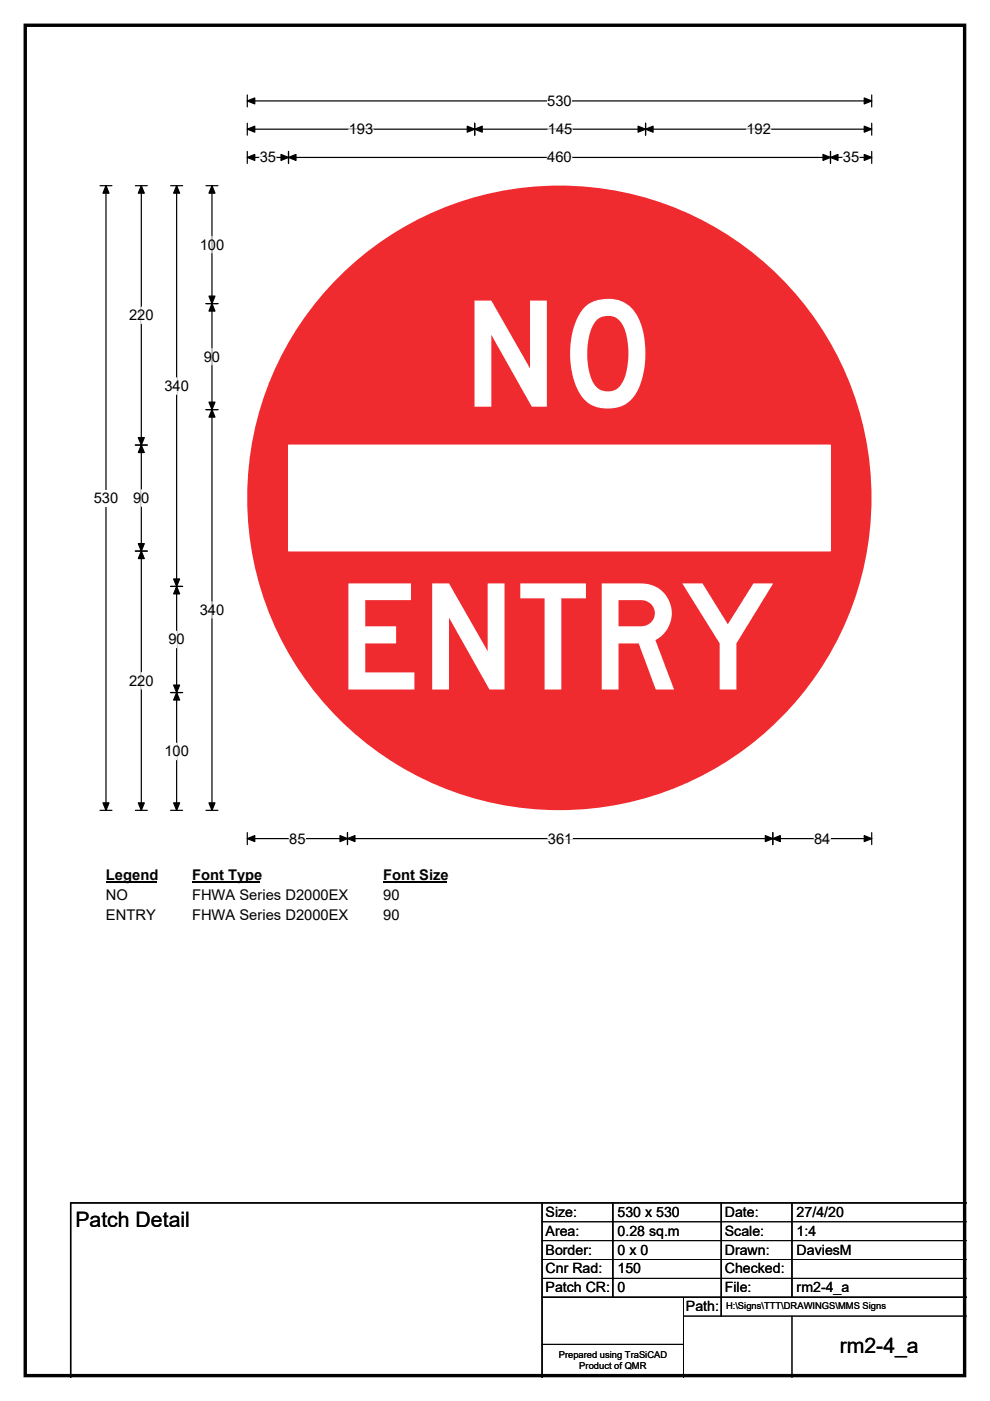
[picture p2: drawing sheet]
<svg xmlns="http://www.w3.org/2000/svg" width="210mm" height="297mm" viewBox="0 0 210 297" stroke-linecap="round" stroke-linejoin="round" font-family="sans-serif">
<path d="M5.4 5.4h199.2v286.3h-199.2z" fill="none" stroke="#000" stroke-width=".72"/>
<path d="M52.5 21.4h132.4M52.5 20.1v2.6M184.9 20.1v2.6" fill="none" stroke="#000" stroke-width=".25"/>
<path d="M52.5 21.4l1.5-.6v1.2zM183.3 20.8l1.6 .6-1.6 .6z" fill="#000" stroke="#000" stroke-width=".25"/>
<path d="M116.1 19.7h5.2v3.5h-5.2z" fill="#fff"/>
<g fill="none" stroke="#000" stroke-width=".25">
<path d="M21.2 39.4h2.5M22.5 39.4v132.4M52.5 27.4h132.4M52.5 26.1v2.6M52.5 32.1v2.5M52.5 33.4h132.4M61.2 32.1v2.5M100.7 26.1v2.6M136.9 26.1v2.6M176.1 32.1v2.5M184.9 26.1v2.6M184.9 32.1v2.5"/>
<path d="M21.2 171.8h2.5M52.5 176.5v2.6M52.5 177.8h132.4M73.7 176.5v2.6M163.9 176.5v2.6M184.9 176.5v2.6"/>
</g>
<g fill="#000" stroke="#000" stroke-width=".25">
<path d="M22.5 39.4l.6 1.6h-1.3zM52.5 27.4l1.5-.6v1.2zM52.5 33.4l1.5-.7v1.3zM61.2 33.4l1.6-.7v1.3zM59.6 32.7l1.6 .7-1.6 .6zM100.7 27.4l1.6-.6v1.2zM99.1 26.8l1.6 .6-1.6 .6zM135.3 26.8l1.6 .6-1.6 .6zM136.9 27.4l1.6-.6v1.2zM174.6 32.7l1.5 .7-1.5 .6zM176.1 33.4l1.6-.7v1.3zM183.3 26.8l1.6 .6-1.6 .6z"/>
<path d="M183.3 32.7l1.6 .7-1.6 .6zM21.8 170.2h1.3l-.6 1.6zM52.5 177.8l1.5-.6v1.2zM73.7 177.8l1.6-.6v1.2zM72.1 177.2l1.6 .6-1.6 .6zM162.3 177.2l1.6 .6-1.6 .6zM163.9 177.8l1.6-.6v1.2zM183.3 177.2l1.6 .6-1.6 .6z"/>
</g>
<path d="M55.1 33.4h3.4M74 27.4h5.2M116.1 33.4h5.2M116.2 27.4h5.2M158.3 27.4h5.2M178.8 33.4h3.4M61.3 177.8h3.5M116.2 177.8h5.2M172.7 177.8h3.4" fill="none" stroke="#fff" stroke-width=".25"/>
<path d="M19.9 103.8h5.2v3.5h-5.2z" fill="#fff"/>
<g fill="none" stroke="#000" stroke-width=".25">
<path d="M28.7 39.4h2.5M30 39.4v132.4M36.2 39.4h2.5M37.5 39.4v132.4M43.7 39.4h2.5M45 39.4v132.4M43.7 64.4h2.5M28.7 94.4h2.5M43.7 86.8h2.5M28.7 116.8h2.5M36.2 124.3h2.5M36.2 146.8h2.5"/>
<path d="M28.7 171.8h2.5M36.2 171.8h2.5M43.7 171.8h2.5"/>
</g>
<g fill="#000" stroke="#000" stroke-width=".25">
<path d="M30 39.4l.6 1.6h-1.3zM37.5 39.4l.6 1.6h-1.3zM45 39.4l.6 1.6h-1.3zM45 64.4l.6 1.6h-1.3zM44.3 62.8h1.3l-.6 1.6zM30 94.4l.6 1.5h-1.3zM29.3 92.8h1.3l-.6 1.6zM44.3 85.3h1.3l-.6 1.5zM45 86.8l.6 1.6h-1.3zM29.3 115.3h1.3l-.6 1.5zM30 116.8l.6 1.6h-1.3zM37.5 124.3l.6 1.6h-1.3z"/>
<path d="M36.8 122.7h1.3l-.6 1.6zM36.8 145.2h1.3l-.6 1.6zM37.5 146.8l.6 1.6h-1.3zM29.3 170.2h1.3l-.6 1.6zM36.8 170.2h1.3l-.6 1.6zM44.3 170.2h1.3l-.6 1.6z"/>
</g>
<path d="M45 50.1v3.5M30 65.1v3.5M45 73.9v3.4M37.5 80.1v3.5M30 103.8v3.6M37.5 133.8v3.5M45 127.6v3.5M30 142.6v3.5M37.5 157.6v3.5" fill="none" stroke="#fff" stroke-width=".25"/>
<path d="M22.5 183.8h10.7v3.5h-10.7z" fill="#fff"/>
<path d="M22.5 187.1h10.7" fill="none" stroke="#000" stroke-width=".32"/>
<path d="M40.7 183.8h14.4v3.5h-14.4z" fill="#fff"/>
<path d="M40.7 187.1h14.4" fill="none" stroke="#000" stroke-width=".32"/>
<path d="M81.3 183.8h13.4v3.5h-13.4z" fill="#fff"/>
<path d="M81.3 187.1h13.4" fill="none" stroke="#000" stroke-width=".32"/>
<g fill="#fff">
<path d="M22.5 188h4.6v3.5h-4.6z"/>
<path d="M40.7 188h33.1v3.5h-33.1z"/>
<path d="M81.3 188h3.5v3.5h-3.5z"/>
<path d="M22.5 192.2h10.5v3.5h-10.5z"/>
<path d="M40.7 192.2h33.1v3.5h-33.1z"/>
<path d="M81.3 192.2h3.5v3.5h-3.5z"/>
</g>
<circle cx="118.6" cy="105.6" r="66.2" fill="#ef2b2f"/>
<path d="M61.2 94.4h114.9v22.4h-114.9z" fill="#fff"/>
<path d="M61.2 94.4h114.9v22.4h-114.9z" fill="none" stroke="#fff" stroke-width=".21"/>
<path d="M115 255v37M130 255v20M153 255v24M168 255v20M205 255h-190v37M115 275h90" fill="none" stroke="#000" stroke-width=".3"/>
<path d="M115 259h90M115 263h90M115 267h90M115 271h90M145 279h60M145 275v17M168 279v13M115 285h30" fill="none" stroke="#000" stroke-width=".21"/>
<g font-size="31.2" fill="#fff">
<text x="98" y="86.2">NO</text>
<text x="71.2" y="146.2">ENTRY</text>
</g>
<g font-size="4.5">
<text x="16" y="260.1">Patch Detail</text>
<text x="178.1" y="286.9">rm2-4_a</text>
</g>
<g font-size="3.1">
<text x="116.1" y="22.5">530</text>
<text x="74" y="28.4">193</text>
<text x="116.2" y="28.4">145</text>
<text x="158.3" y="28.4">192</text>
<text x="55.1" y="34.4">35</text>
<text x="116.1" y="34.4">460</text>
<text x="178.8" y="34.4">35</text>
<text x="42.4" y="52.9">100</text>
<text x="27.4" y="67.9">220</text>
<text x="43.2" y="76.7">90</text>
<text x="34.9" y="82.9">340</text>
<text x="19.9" y="106.6">530</text>
<text x="28.2" y="106.6">90</text>
<text x="42.4" y="130.4">340</text>
<text x="35.7" y="136.6">90</text>
<text x="27.4" y="145.4">220</text>
<text x="34.9" y="160.4">100</text>
<text x="61.3" y="178.9">85</text>
<text x="116.2" y="178.9">361</text>
<text x="172.7" y="178.9">84</text>
<text x="22.5" y="186.6">Legend</text>
<text x="22.5" y="190.8">NO</text>
<text x="40.7" y="186.6">Font Type</text>
<text x="40.7" y="190.8">FHWA Series D2000EX</text>
<text x="81.3" y="186.6">Font Size</text>
<text x="81.3" y="190.8">90</text>
<text x="22.5" y="195">ENTRY</text>
<text x="40.7" y="195">FHWA Series D2000EX</text>
<text x="81.3" y="195">90</text>
</g>
<g font-size="3">
<text x="115.7" y="258">Size:</text>
<text x="131" y="258">530 x 530</text>
<text x="153.7" y="258">Date:</text>
<text x="169" y="258">27/4/20</text>
<text x="115.7" y="262">Area:</text>
<text x="131" y="262">0.28 sq.m</text>
<text x="153.7" y="262">Scale:</text>
<text x="169" y="262">1:4</text>
<text x="115.7" y="266">Border:</text>
<text x="115.7" y="270">Cnr Rad:</text>
<text x="131" y="266">0 x 0</text>
<text x="131" y="270">150</text>
<text x="153.7" y="266">Drawn:</text>
<text x="153.7" y="270">Checked:</text>
<text x="169" y="266">DaviesM</text>
<text x="115.7" y="274">Patch CR:</text>
<text x="131" y="274">0</text>
<text x="153.7" y="274">File:</text>
<text x="169" y="274">rm2-4_a</text>
<text x="145.5" y="278">Path:</text>
</g>
<g font-size="2">
<text x="154" y="277.6">H:\Signs\TTT\DRAWINGS\MMS Signs</text>
<text x="118.5" y="287.8">Prepared using TraSiCAD</text>
<text x="122.9" y="290.2">Product of QMR</text>
</g>
</svg>
